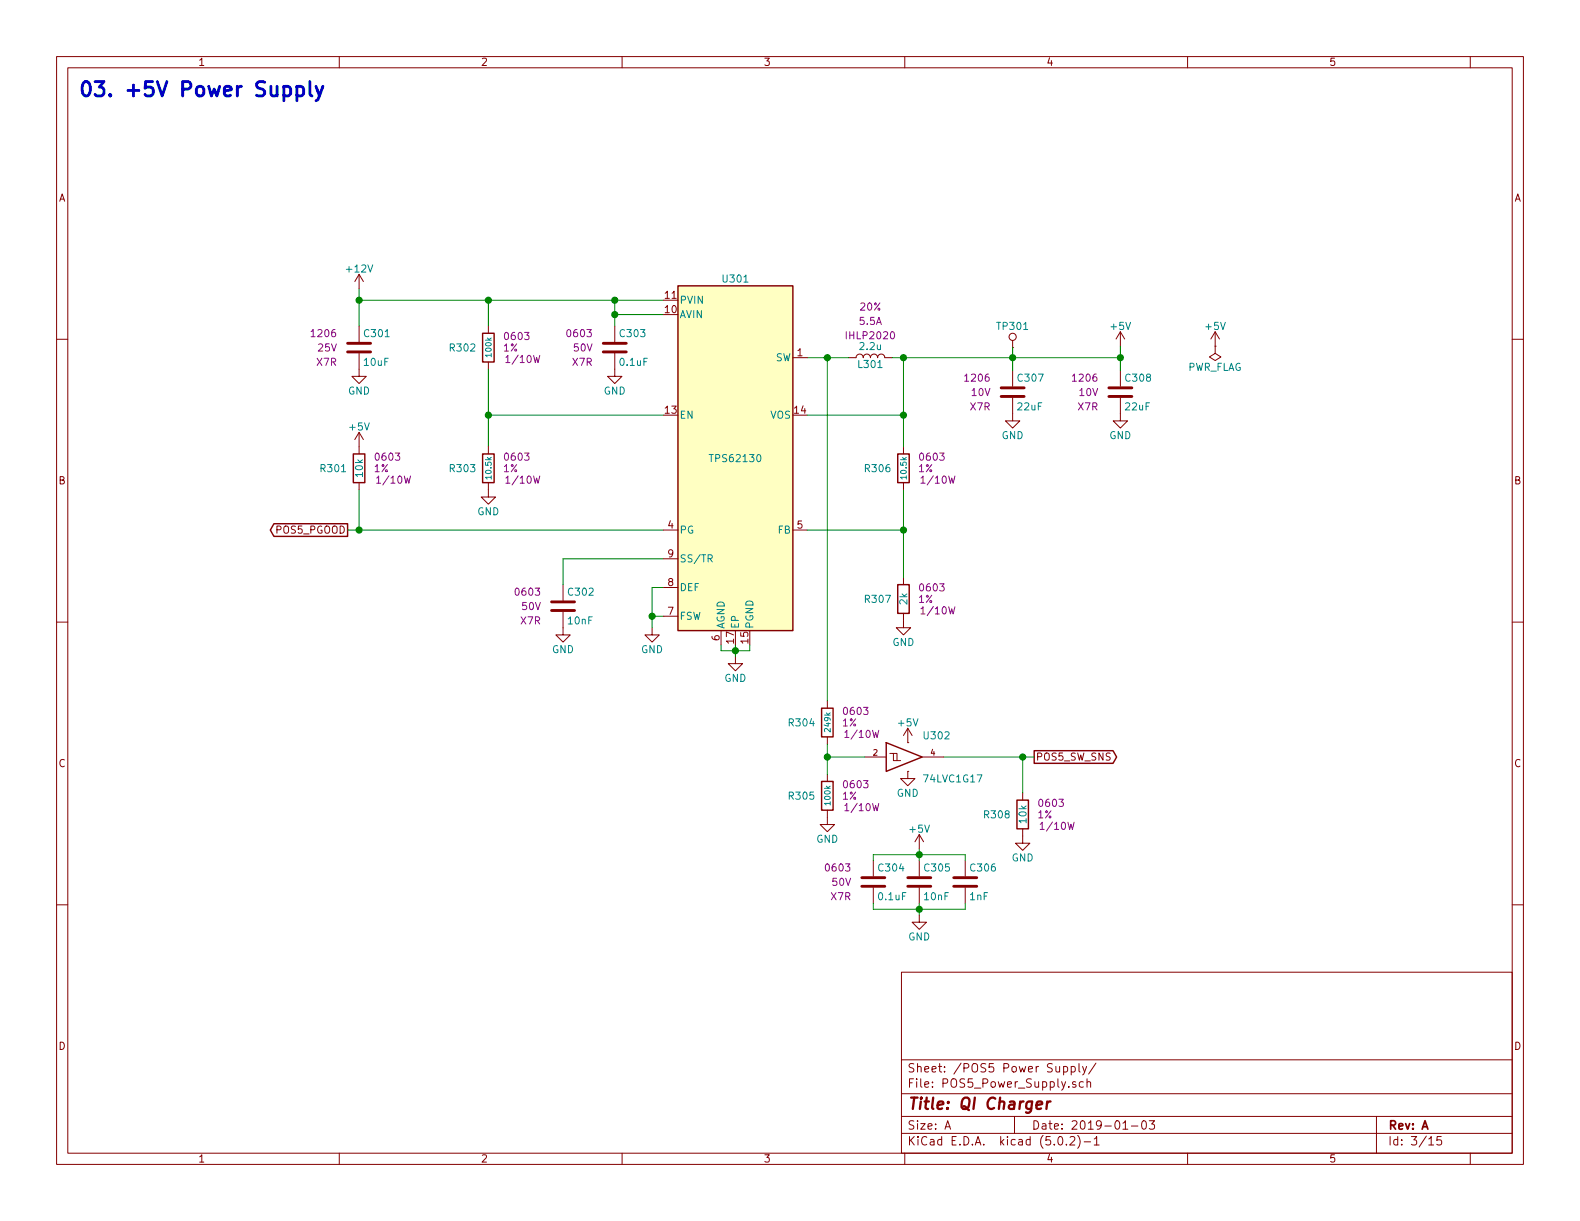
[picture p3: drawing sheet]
EESchema Schematic File Version 4
EELAYER 26 0
EELAYER END
$Descr A 11000 8500
encoding utf-8
Sheet 3 15
Title "QI Charger"
Date "2019-01-03"
Rev "A"
Comp ""
Comment1 ""
Comment2 ""
Comment3 ""
Comment4 ""
$EndDescr
$Comp
L Custom_Library:L_Custom L301
U 1 1
P 6060 2490
F 0 "L301" V 6010 2490 50  0000 C CNN
F 1 "2.2u" V 6135 2490 50  0000 C CNN
F 2 "Inductors_SMD:L_Vishay_IHLP-2020" H 6060 2490 50  0001 C CNN
F 3 "" H 6060 2490 50  0001 C CNN
F 4 "541-1236-1-ND" H 6060 2490 50  0001 C CNN "Digi-Key PN"
F 5 "IHLP2020" V 6210 2490 50  0000 C CNN "display_footprint"
F 6 "5.5A" V 6310 2490 50  0000 C CNN "Ampacity"
F 7 "20%" V 6410 2490 50  0000 C CNN "Tolerance"
	1    6060 2490
	0    -1   -1   0   
$EndComp
Wire Wire Line
	5620 2890 6290 2890
Wire Wire Line
	6290 2890 6290 2490
Wire Wire Line
	6290 2490 6210 2490
$Comp
L Custom_Library:C_Custom C?
U 1 1
P 4280 2420
AR Path="/5BB27BA3/5C26F85F" Ref="C?"  Part="1" 
AR Path="/5BB27B84/5C26F85F" Ref="C?"  Part="1" 
AR Path="/5BB27B24/5C26F85F" Ref="C?"  Part="1" 
AR Path="/5BB27BB5/5C26F85F" Ref="C?"  Part="1" 
AR Path="/5BB27BF7/5C26F85F" Ref="C?"  Part="1" 
AR Path="/5C1DE17A/5C26F85F" Ref="C?"  Part="1" 
AR Path="/5C1E3A0B/5C26F85F" Ref="C?"  Part="1" 
AR Path="/5C1E3A08/5C26F85F" Ref="C303"  Part="1" 
F 0 "C303" H 4305 2520 50  0000 L CNN
F 1 "0.1uF" H 4305 2320 50  0000 L CNN
F 2 "Capacitors_SMD:C_0603" H 4318 2270 50  0001 C CNN
F 3 "" H 4305 2520 50  0001 C CNN
F 4 "0603" H 4130 2520 50  0000 R CNN "display_footprint"
F 5 "50V" H 4130 2420 50  0000 R CNN "Voltage"
F 6 "X7R" H 4130 2320 50  0000 R CNN "Dielectric"
F 7 "490-8020-1-ND" H 4705 2920 60  0001 C CNN "Digi-Key PN"
	1    4280 2420
	1    0    0    -1  
$EndComp
$Comp
L power:GND #PWR0118
U 1 1
P 4280 2570
F 0 "#PWR0118" H 4280 2320 50  0001 C CNN
F 1 "GND" H 4280 2420 50  0000 C CNN
F 2 "" H 4280 2570 50  0001 C CNN
F 3 "" H 4280 2570 50  0001 C CNN
	1    4280 2570
	1    0    0    -1  
$EndComp
Wire Wire Line
	4620 2190 4280 2190
Wire Wire Line
	4280 2190 4280 2270
$Comp
L Custom_Library:C_Custom C301
U 1 1
P 2500 2420
F 0 "C301" H 2525 2520 50  0000 L CNN
F 1 "10uF" H 2525 2320 50  0000 L CNN
F 2 "Capacitors_SMD:C_1206" H 2538 2270 50  0001 C CNN
F 3 "" H 2525 2520 50  0001 C CNN
F 4 "1206" H 2350 2520 50  0000 R CNN "display_footprint"
F 5 "25V" H 2350 2420 50  0000 R CNN "Voltage"
F 6 "X7R" H 2350 2320 50  0000 R CNN "Dielectric"
F 7 "1276-7031-1-ND" H 2925 2920 60  0001 C CNN "Digi-Key PN"
	1    2500 2420
	1    0    0    -1  
$EndComp
$Comp
L power:GND #PWR0119
U 1 1
P 2500 2570
F 0 "#PWR0119" H 2500 2320 50  0001 C CNN
F 1 "GND" H 2500 2420 50  0000 C CNN
F 2 "" H 2500 2570 50  0001 C CNN
F 3 "" H 2500 2570 50  0001 C CNN
	1    2500 2570
	1    0    0    -1  
$EndComp
Wire Wire Line
	4620 2090 4280 2090
Wire Wire Line
	2500 2090 2500 2270
Wire Wire Line
	4280 2190 4280 2090
Connection ~ 4280 2190
$Comp
L power:+12V #PWR0120
U 1 1
P 2500 2010
F 0 "#PWR0120" H 2500 1860 50  0001 C CNN
F 1 "+12V" H 2500 2150 50  0000 C CNN
F 2 "" H 2500 2010 50  0001 C CNN
F 3 "" H 2500 2010 50  0001 C CNN
	1    2500 2010
	1    0    0    -1  
$EndComp
Wire Wire Line
	2500 2010 2500 2090
Connection ~ 2500 2090
$Comp
L Custom_Library:R_Custom R?
U 1 1
P 3400 2420
AR Path="/5BB27BA3/5C28103E" Ref="R?"  Part="1" 
AR Path="/5BB27BF7/5C28103E" Ref="R?"  Part="1" 
AR Path="/5C1DE17A/5C28103E" Ref="R?"  Part="1" 
AR Path="/5C1E3A08/5C28103E" Ref="R302"  Part="1" 
F 0 "R302" H 3320 2420 50  0000 R CNN
F 1 "100k" V 3400 2420 40  0000 C CNN
F 2 "Resistors_SMD:R_0603" H 3400 2420 50  0001 C CNN
F 3 "" H 3400 2420 50  0001 C CNN
F 4 "0603" H 3500 2500 50  0000 L CNN "display_footprint"
F 5 "1%" H 3500 2420 50  0000 L CNN "Tolerance"
F 6 "1/10W" H 3510 2340 50  0000 L CNN "Wattage"
F 7 "A106046CT-ND" H 0   0   50  0001 C CNN "Digi-Key PN"
	1    3400 2420
	1    0    0    -1  
$EndComp
Connection ~ 4280 2090
Wire Wire Line
	3400 2270 3400 2090
Wire Wire Line
	3400 2090 4280 2090
Wire Wire Line
	3400 2570 3400 2890
Wire Wire Line
	3400 2890 4620 2890
$Comp
L power:GND #PWR0121
U 1 1
P 3400 3410
F 0 "#PWR0121" H 3400 3160 50  0001 C CNN
F 1 "GND" H 3400 3260 50  0000 C CNN
F 2 "" H 3400 3410 50  0001 C CNN
F 3 "" H 3400 3410 50  0001 C CNN
	1    3400 3410
	1    0    0    -1  
$EndComp
$Comp
L power:GND #PWR0122
U 1 1
P 5120 4570
F 0 "#PWR0122" H 5120 4320 50  0001 C CNN
F 1 "GND" H 5120 4420 50  0000 C CNN
F 2 "" H 5120 4570 50  0001 C CNN
F 3 "" H 5120 4570 50  0001 C CNN
	1    5120 4570
	1    0    0    -1  
$EndComp
Wire Wire Line
	5120 4570 5120 4530
Wire Wire Line
	5120 4530 5220 4530
Wire Wire Line
	5220 4530 5220 4490
Connection ~ 5120 4530
Wire Wire Line
	5120 4530 5120 4490
Wire Wire Line
	5120 4530 5020 4530
Wire Wire Line
	5020 4530 5020 4490
$Comp
L power:GND #PWR0123
U 1 1
P 4540 4370
F 0 "#PWR0123" H 4540 4120 50  0001 C CNN
F 1 "GND" H 4540 4220 50  0000 C CNN
F 2 "" H 4540 4370 50  0001 C CNN
F 3 "" H 4540 4370 50  0001 C CNN
	1    4540 4370
	1    0    0    -1  
$EndComp
Wire Wire Line
	4540 4370 4540 4290
Wire Wire Line
	4540 4090 4620 4090
Wire Wire Line
	4620 4290 4540 4290
Connection ~ 4540 4290
Wire Wire Line
	4540 4290 4540 4090
$Comp
L Custom_Library:C_Custom C?
U 1 1
P 7050 2730
AR Path="/5C1E3A0B/5C28FDD2" Ref="C?"  Part="1" 
AR Path="/5C1E3A08/5C28FDD2" Ref="C307"  Part="1" 
F 0 "C307" H 7075 2830 50  0000 L CNN
F 1 "22uF" H 7075 2630 50  0000 L CNN
F 2 "Capacitors_SMD:C_1206" H 7088 2580 50  0001 C CNN
F 3 "" H 7075 2830 50  0001 C CNN
F 4 "1206" H 6900 2830 50  0000 R CNN "display_footprint"
F 5 "10V" H 6900 2730 50  0000 R CNN "Voltage"
F 6 "X7R" H 6900 2630 50  0000 R CNN "Dielectric"
F 7 "1276-3148-1-ND" H 7475 3230 60  0001 C CNN "Digi-Key PN"
	1    7050 2730
	1    0    0    -1  
$EndComp
$Comp
L Custom_Library:R_Custom R?
U 1 1
P 2500 3260
AR Path="/5BB27BA3/5C2908D2" Ref="R?"  Part="1" 
AR Path="/5BB27BF7/5C2908D2" Ref="R?"  Part="1" 
AR Path="/5C1DE17A/5C2908D2" Ref="R?"  Part="1" 
AR Path="/5C1E3A08/5C2908D2" Ref="R301"  Part="1" 
F 0 "R301" H 2420 3260 50  0000 R CNN
F 1 "10k" V 2500 3260 50  0000 C CNN
F 2 "Resistors_SMD:R_0603" H 2500 3260 50  0001 C CNN
F 3 "" H 2500 3260 50  0001 C CNN
F 4 "0603" H 2600 3340 50  0000 L CNN "display_footprint"
F 5 "1%" H 2600 3260 50  0000 L CNN "Tolerance"
F 6 "1/10W" H 2610 3180 50  0000 L CNN "Wattage"
F 7 "RHM10KADCT-ND" H 2800 3660 60  0001 C CNN "Digi-Key PN"
	1    2500 3260
	1    0    0    -1  
$EndComp
Wire Wire Line
	2500 2090 3400 2090
Connection ~ 3400 2090
$Comp
L power:+5V #PWR0124
U 1 1
P 2500 3110
F 0 "#PWR0124" H 2500 2960 50  0001 C CNN
F 1 "+5V" H 2500 3250 50  0000 C CNN
F 2 "" H 2500 3110 50  0001 C CNN
F 3 "" H 2500 3110 50  0001 C CNN
	1    2500 3110
	1    0    0    -1  
$EndComp
Wire Wire Line
	3400 2890 3400 3110
Connection ~ 3400 2890
Wire Wire Line
	4620 3690 2500 3690
Wire Wire Line
	2500 3690 2500 3410
Text GLabel 2420 3690 0    50   Output ~ 0
POS5_PGOOD
Wire Wire Line
	2420 3690 2500 3690
Connection ~ 2500 3690
$Comp
L Custom_Library:C_Custom C?
U 1 1
P 3920 4220
AR Path="/5C1D5CD8/5C293FFC" Ref="C?"  Part="1" 
AR Path="/5C1D5CCA/5C293FFC" Ref="C?"  Part="1" 
AR Path="/5C1E3A0B/5C293FFC" Ref="C?"  Part="1" 
AR Path="/5C1E3A08/5C293FFC" Ref="C302"  Part="1" 
F 0 "C302" H 3945 4320 50  0000 L CNN
F 1 "10nF" H 3945 4120 50  0000 L CNN
F 2 "Capacitors_SMD:C_0603" H 3958 4070 50  0001 C CNN
F 3 "" H 3945 4320 50  0001 C CNN
F 4 "0603" H 3770 4320 50  0000 R CNN "display_footprint"
F 5 "50V" H 3770 4220 50  0000 R CNN "Voltage"
F 6 "X7R" H 3770 4120 50  0000 R CNN "Dielectric"
F 7 "1276-1921-1-ND" H 0   0   50  0001 C CNN "Digi-Key PN"
	1    3920 4220
	1    0    0    -1  
$EndComp
$Comp
L power:GND #PWR0125
U 1 1
P 3920 4370
F 0 "#PWR0125" H 3920 4120 50  0001 C CNN
F 1 "GND" H 3920 4220 50  0000 C CNN
F 2 "" H 3920 4370 50  0001 C CNN
F 3 "" H 3920 4370 50  0001 C CNN
	1    3920 4370
	1    0    0    -1  
$EndComp
Wire Wire Line
	3920 4070 3920 3890
Wire Wire Line
	3920 3890 4620 3890
$Comp
L Custom_Library:R_Custom R?
U 1 1
P 6290 3260
AR Path="/5BB27BA3/5C2959E0" Ref="R?"  Part="1" 
AR Path="/5BB27BF7/5C2959E0" Ref="R?"  Part="1" 
AR Path="/5C1DE17A/5C2959E0" Ref="R?"  Part="1" 
AR Path="/5C1E3A08/5C2959E0" Ref="R306"  Part="1" 
F 0 "R306" H 6210 3260 50  0000 R CNN
F 1 "10.5k" V 6290 3260 40  0000 C CNN
F 2 "Resistors_SMD:R_0603" H 6290 3260 50  0001 C CNN
F 3 "" H 6290 3260 50  0001 C CNN
F 4 "0603" H 6390 3340 50  0000 L CNN "display_footprint"
F 5 "1%" H 6390 3260 50  0000 L CNN "Tolerance"
F 6 "1/10W" H 6400 3180 50  0000 L CNN "Wattage"
F 7 "311-10.5KHRCT-ND" H 0   0   50  0001 C CNN "Digi-Key PN"
	1    6290 3260
	1    0    0    -1  
$EndComp
$Comp
L Custom_Library:R_Custom R?
U 1 1
P 6290 4170
AR Path="/5BB27BA3/5C295A52" Ref="R?"  Part="1" 
AR Path="/5BB27BF7/5C295A52" Ref="R?"  Part="1" 
AR Path="/5C1DE17A/5C295A52" Ref="R?"  Part="1" 
AR Path="/5C1E3A08/5C295A52" Ref="R307"  Part="1" 
F 0 "R307" H 6210 4170 50  0000 R CNN
F 1 "2k" V 6290 4170 50  0000 C CNN
F 2 "Resistors_SMD:R_0603" H 6290 4170 50  0001 C CNN
F 3 "" H 6290 4170 50  0001 C CNN
F 4 "0603" H 6390 4250 50  0000 L CNN "display_footprint"
F 5 "1%" H 6390 4170 50  0000 L CNN "Tolerance"
F 6 "1/10W" H 6400 4090 50  0000 L CNN "Wattage"
F 7 "311-2.00KHRCT-ND" H 0   0   50  0001 C CNN "Digi-Key PN"
	1    6290 4170
	1    0    0    -1  
$EndComp
$Comp
L power:GND #PWR0126
U 1 1
P 6290 4320
F 0 "#PWR0126" H 6290 4070 50  0001 C CNN
F 1 "GND" H 6290 4170 50  0000 C CNN
F 2 "" H 6290 4320 50  0001 C CNN
F 3 "" H 6290 4320 50  0001 C CNN
	1    6290 4320
	1    0    0    -1  
$EndComp
Wire Wire Line
	6290 3690 5620 3690
Wire Wire Line
	6290 3690 6290 3410
Connection ~ 6290 3690
Wire Wire Line
	6290 3110 6290 2890
Connection ~ 6290 2890
Wire Wire Line
	6290 3690 6290 4020
$Comp
L power:GND #PWR0127
U 1 1
P 7050 2880
F 0 "#PWR0127" H 7050 2630 50  0001 C CNN
F 1 "GND" H 7050 2730 50  0000 C CNN
F 2 "" H 7050 2880 50  0001 C CNN
F 3 "" H 7050 2880 50  0001 C CNN
	1    7050 2880
	1    0    0    -1  
$EndComp
Wire Wire Line
	7050 2580 7050 2490
Wire Wire Line
	7050 2490 6290 2490
Connection ~ 6290 2490
$Comp
L power:+5V #PWR0128
U 1 1
P 7800 2410
F 0 "#PWR0128" H 7800 2260 50  0001 C CNN
F 1 "+5V" H 7800 2550 50  0000 C CNN
F 2 "" H 7800 2410 50  0001 C CNN
F 3 "" H 7800 2410 50  0001 C CNN
	1    7800 2410
	1    0    0    -1  
$EndComp
$Comp
L Custom_Library:C_Custom C?
U 1 1
P 7800 2730
AR Path="/5C1E3A0B/5C29AF9B" Ref="C?"  Part="1" 
AR Path="/5C1E3A08/5C29AF9B" Ref="C308"  Part="1" 
F 0 "C308" H 7825 2830 50  0000 L CNN
F 1 "22uF" H 7825 2630 50  0000 L CNN
F 2 "Capacitors_SMD:C_1206" H 7838 2580 50  0001 C CNN
F 3 "" H 7825 2830 50  0001 C CNN
F 4 "1206" H 7650 2830 50  0000 R CNN "display_footprint"
F 5 "10V" H 7650 2730 50  0000 R CNN "Voltage"
F 6 "X7R" H 7650 2630 50  0000 R CNN "Dielectric"
F 7 "1276-3148-1-ND" H 8225 3230 60  0001 C CNN "Digi-Key PN"
	1    7800 2730
	1    0    0    -1  
$EndComp
$Comp
L power:GND #PWR0129
U 1 1
P 7800 2880
F 0 "#PWR0129" H 7800 2630 50  0001 C CNN
F 1 "GND" H 7800 2730 50  0000 C CNN
F 2 "" H 7800 2880 50  0001 C CNN
F 3 "" H 7800 2880 50  0001 C CNN
	1    7800 2880
	1    0    0    -1  
$EndComp
Wire Wire Line
	7050 2490 7800 2490
Wire Wire Line
	7800 2490 7800 2580
Connection ~ 7050 2490
Wire Wire Line
	7800 2410 7800 2490
Connection ~ 7800 2490
$Comp
L Custom_Library:R_Custom R?
U 1 1
P 3400 3260
AR Path="/5BB27BA3/5C29F0DE" Ref="R?"  Part="1" 
AR Path="/5BB27BF7/5C29F0DE" Ref="R?"  Part="1" 
AR Path="/5C1DE17A/5C29F0DE" Ref="R?"  Part="1" 
AR Path="/5C1E3A08/5C29F0DE" Ref="R303"  Part="1" 
F 0 "R303" H 3320 3260 50  0000 R CNN
F 1 "10.5k" V 3400 3260 40  0000 C CNN
F 2 "Resistors_SMD:R_0603" H 3400 3260 50  0001 C CNN
F 3 "" H 3400 3260 50  0001 C CNN
F 4 "0603" H 3500 3340 50  0000 L CNN "display_footprint"
F 5 "1%" H 3500 3260 50  0000 L CNN "Tolerance"
F 6 "1/10W" H 3510 3180 50  0000 L CNN "Wattage"
F 7 "311-10.5KHRCT-ND" H 0   0   50  0001 C CNN "Digi-Key PN"
	1    3400 3260
	1    0    0    -1  
$EndComp
$Comp
L Custom_Library:R_Custom R?
U 1 1
P 5760 5030
AR Path="/5BB27BA3/5C25C1EC" Ref="R?"  Part="1" 
AR Path="/5BB27BF7/5C25C1EC" Ref="R?"  Part="1" 
AR Path="/5C1DE17A/5C25C1EC" Ref="R?"  Part="1" 
AR Path="/5C1E3A08/5C25C1EC" Ref="R304"  Part="1" 
F 0 "R304" H 5680 5030 50  0000 R CNN
F 1 "249k" V 5760 5030 40  0000 C CNN
F 2 "Resistors_SMD:R_0603" H 5760 5030 50  0001 C CNN
F 3 "" H 5760 5030 50  0001 C CNN
F 4 "0603" H 5860 5110 50  0000 L CNN "display_footprint"
F 5 "1%" H 5860 5030 50  0000 L CNN "Tolerance"
F 6 "1/10W" H 5870 4950 50  0000 L CNN "Wattage"
F 7 "RMCF0603FT249KCT-ND" H 0   0   50  0001 C CNN "Digi-Key PN"
	1    5760 5030
	1    0    0    -1  
$EndComp
$Comp
L Custom_Library:R_Custom R?
U 1 1
P 5760 5540
AR Path="/5BB27BA3/5C25C1FA" Ref="R?"  Part="1" 
AR Path="/5BB27BF7/5C25C1FA" Ref="R?"  Part="1" 
AR Path="/5C1DE17A/5C25C1FA" Ref="R?"  Part="1" 
AR Path="/5C1E3A08/5C25C1FA" Ref="R305"  Part="1" 
F 0 "R305" H 5680 5540 50  0000 R CNN
F 1 "100k" V 5760 5540 40  0000 C CNN
F 2 "Resistors_SMD:R_0603" H 5760 5540 50  0001 C CNN
F 3 "" H 5760 5540 50  0001 C CNN
F 4 "0603" H 5860 5620 50  0000 L CNN "display_footprint"
F 5 "1%" H 5860 5540 50  0000 L CNN "Tolerance"
F 6 "1/10W" H 5870 5460 50  0000 L CNN "Wattage"
F 7 "A106046CT-ND" H 0   0   50  0001 C CNN "Digi-Key PN"
	1    5760 5540
	1    0    0    -1  
$EndComp
Wire Wire Line
	5760 5180 5760 5270
$Comp
L Custom_Library:74LVC1G17_Power U302
U 1 1
P 6320 5270
F 0 "U302" H 6420 5420 50  0000 L CNN
F 1 "74LVC1G17" H 6420 5120 50  0000 L CNN
F 2 "TO_SOT_Packages_SMD:SOT-353_SC-70-5" H 6320 5270 50  0001 C CNN
F 3 "http://www.ti.com/lit/sg/scyt129e/scyt129e.pdf" H 6420 5420 50  0001 C CNN
F 4 "296-11934-1-ND" H 6320 5270 50  0001 C CNN "Digi-Key PN"
	1    6320 5270
	1    0    0    -1  
$EndComp
$Comp
L power:GND #PWR0130
U 1 1
P 6320 5370
F 0 "#PWR0130" H 6320 5120 50  0001 C CNN
F 1 "GND" H 6320 5220 50  0000 C CNN
F 2 "" H 6320 5370 50  0001 C CNN
F 3 "" H 6320 5370 50  0001 C CNN
	1    6320 5370
	1    0    0    -1  
$EndComp
$Comp
L power:+5V #PWR0131
U 1 1
P 6320 5170
F 0 "#PWR0131" H 6320 5020 50  0001 C CNN
F 1 "+5V" H 6320 5310 50  0000 C CNN
F 2 "" H 6320 5170 50  0001 C CNN
F 3 "" H 6320 5170 50  0001 C CNN
	1    6320 5170
	1    0    0    -1  
$EndComp
$Comp
L power:GND #PWR0132
U 1 1
P 5760 5690
F 0 "#PWR0132" H 5760 5440 50  0001 C CNN
F 1 "GND" H 5760 5540 50  0000 C CNN
F 2 "" H 5760 5690 50  0001 C CNN
F 3 "" H 5760 5690 50  0001 C CNN
	1    5760 5690
	1    0    0    -1  
$EndComp
Wire Wire Line
	6020 5270 5760 5270
Connection ~ 5760 5270
Wire Wire Line
	5760 5270 5760 5390
$Comp
L Custom_Library:R_Custom R?
U 1 1
P 7120 5670
AR Path="/5BB27BA3/5C268247" Ref="R?"  Part="1" 
AR Path="/5BB27BF7/5C268247" Ref="R?"  Part="1" 
AR Path="/5C1DE17A/5C268247" Ref="R?"  Part="1" 
AR Path="/5C1E3A08/5C268247" Ref="R308"  Part="1" 
F 0 "R308" H 7040 5670 50  0000 R CNN
F 1 "10k" V 7120 5670 50  0000 C CNN
F 2 "Resistors_SMD:R_0603" H 7120 5670 50  0001 C CNN
F 3 "" H 7120 5670 50  0001 C CNN
F 4 "0603" H 7220 5750 50  0000 L CNN "display_footprint"
F 5 "1%" H 7220 5670 50  0000 L CNN "Tolerance"
F 6 "1/10W" H 7230 5590 50  0000 L CNN "Wattage"
F 7 "RHM10KADCT-ND" H 7420 6070 60  0001 C CNN "Digi-Key PN"
	1    7120 5670
	1    0    0    -1  
$EndComp
$Comp
L power:GND #PWR0133
U 1 1
P 7120 5820
F 0 "#PWR0133" H 7120 5570 50  0001 C CNN
F 1 "GND" H 7120 5670 50  0000 C CNN
F 2 "" H 7120 5820 50  0001 C CNN
F 3 "" H 7120 5820 50  0001 C CNN
	1    7120 5820
	1    0    0    -1  
$EndComp
Wire Wire Line
	7120 5520 7120 5270
Wire Wire Line
	7120 5270 6570 5270
$Comp
L Custom_Library:C_Custom C?
U 1 1
P 6080 6140
AR Path="/5C1D5CD8/5C269D78" Ref="C?"  Part="1" 
AR Path="/5C1D5CCA/5C269D78" Ref="C?"  Part="1" 
AR Path="/5C1E3A08/5C269D78" Ref="C304"  Part="1" 
F 0 "C304" H 6105 6240 50  0000 L CNN
F 1 "0.1uF" H 6105 6040 50  0000 L CNN
F 2 "Capacitors_SMD:C_0603" H 6118 5990 50  0001 C CNN
F 3 "" H 6105 6240 50  0001 C CNN
F 4 "0603" H 5930 6240 50  0000 R CNN "display_footprint"
F 5 "50V" H 5930 6140 50  0000 R CNN "Voltage"
F 6 "X7R" H 5930 6040 50  0000 R CNN "Dielectric"
F 7 "311-1344-1-ND" H 6505 6640 60  0001 C CNN "Digi-Key PN"
	1    6080 6140
	1    0    0    -1  
$EndComp
$Comp
L Custom_Library:C_Custom C?
U 1 1
P 6400 6140
AR Path="/5C1D5CD8/5C269D82" Ref="C?"  Part="1" 
AR Path="/5C1D5CCA/5C269D82" Ref="C?"  Part="1" 
AR Path="/5C1E3A08/5C269D82" Ref="C305"  Part="1" 
F 0 "C305" H 6425 6240 50  0000 L CNN
F 1 "10nF" H 6425 6040 50  0000 L CNN
F 2 "Capacitors_SMD:C_0603" H 6438 5990 50  0001 C CNN
F 3 "" H 6425 6240 50  0001 C CNN
F 4 "0603" H 6250 6240 50  0001 R CNN "display_footprint"
F 5 "50V" H 6250 6140 50  0001 R CNN "Voltage"
F 6 "X7R" H 6250 6040 50  0001 R CNN "Dielectric"
F 7 "1276-1921-1-ND" H 0   0   50  0001 C CNN "Digi-Key PN"
	1    6400 6140
	1    0    0    -1  
$EndComp
$Comp
L Custom_Library:C_Custom C?
U 1 1
P 6720 6140
AR Path="/5C1D5CD8/5C269D8C" Ref="C?"  Part="1" 
AR Path="/5C1D5CCA/5C269D8C" Ref="C?"  Part="1" 
AR Path="/5C1E3A08/5C269D8C" Ref="C306"  Part="1" 
F 0 "C306" H 6745 6240 50  0000 L CNN
F 1 "1nF" H 6745 6040 50  0000 L CNN
F 2 "Capacitors_SMD:C_0603" H 6758 5990 50  0001 C CNN
F 3 "" H 6745 6240 50  0001 C CNN
F 4 "0603" H 6570 6240 50  0001 R CNN "display_footprint"
F 5 "50V" H 6570 6140 50  0001 R CNN "Voltage"
F 6 "X7R" H 6570 6040 50  0001 R CNN "Dielectric"
F 7 "1276-1018-1-ND" H 0   0   50  0001 C CNN "Digi-Key PN"
	1    6720 6140
	1    0    0    -1  
$EndComp
$Comp
L power:+5V #PWR?
U 1 1
P 6400 5910
AR Path="/5C1D5CCA/5C269D93" Ref="#PWR?"  Part="1" 
AR Path="/5C1E3A08/5C269D93" Ref="#PWR0134"  Part="1" 
F 0 "#PWR0134" H 6400 5760 50  0001 C CNN
F 1 "+5V" H 6400 6050 50  0000 C CNN
F 2 "" H 6400 5910 50  0001 C CNN
F 3 "" H 6400 5910 50  0001 C CNN
	1    6400 5910
	1    0    0    -1  
$EndComp
Wire Wire Line
	6400 5910 6400 5950
Wire Wire Line
	6400 5950 6080 5950
Wire Wire Line
	6080 5950 6080 5990
Connection ~ 6400 5950
Wire Wire Line
	6400 5950 6400 5990
Wire Wire Line
	6400 5950 6720 5950
Wire Wire Line
	6720 5950 6720 5990
Wire Wire Line
	6400 6370 6400 6330
Wire Wire Line
	6400 6330 6080 6330
Wire Wire Line
	6080 6330 6080 6290
Connection ~ 6400 6330
Wire Wire Line
	6400 6330 6400 6290
Wire Wire Line
	6400 6330 6720 6330
Wire Wire Line
	6720 6330 6720 6290
$Comp
L power:GND #PWR?
U 1 1
P 6400 6370
AR Path="/5C1D5CCA/5C269DA7" Ref="#PWR?"  Part="1" 
AR Path="/5C1E3A08/5C269DA7" Ref="#PWR0135"  Part="1" 
F 0 "#PWR0135" H 6400 6120 50  0001 C CNN
F 1 "GND" H 6400 6220 50  0000 C CNN
F 2 "" H 6400 6370 50  0001 C CNN
F 3 "" H 6400 6370 50  0001 C CNN
	1    6400 6370
	1    0    0    -1  
$EndComp
Text GLabel 7200 5270 2    50   Output ~ 0
POS5_SW_SNS
Wire Wire Line
	7200 5270 7120 5270
Connection ~ 7120 5270
Wire Wire Line
	5620 2490 5760 2490
Wire Wire Line
	5760 4880 5760 2490
Connection ~ 5760 2490
Wire Wire Line
	5760 2490 5910 2490
$Comp
L Custom_Library:TPS62130 U301
U 1 1
P 5120 3190
F 0 "U301" H 5120 4440 50  0000 C CNN
F 1 "TPS62130" H 5120 3190 50  0000 C CNN
F 2 "Housings_DFN_QFN:QFN-16-1EP_3x3mm_Pitch0.5mm" H 5120 3190 50  0001 C CNN
F 3 "http://www.ti.com/lit/ds/symlink/tps62130.pdf" H 5120 3190 50  0001 C CNN
F 4 "296-37878-1-ND" H 5020 3190 50  0001 C CNN "Digi-Key PN"
	1    5120 3190
	1    0    0    -1  
$EndComp
$Comp
L power:+5V #PWR0382
U 1 1
P 8460 2410
F 0 "#PWR0382" H 8460 2260 50  0001 C CNN
F 1 "+5V" H 8460 2550 50  0000 C CNN
F 2 "" H 8460 2410 50  0001 C CNN
F 3 "" H 8460 2410 50  0001 C CNN
	1    8460 2410
	1    0    0    -1  
$EndComp
$Comp
L power:PWR_FLAG #FLG0105
U 1 1
P 8460 2410
F 0 "#FLG0105" H 8460 2485 50  0001 C CNN
F 1 "PWR_FLAG" H 8460 2560 50  0000 C CNN
F 2 "" H 8460 2410 50  0001 C CNN
F 3 "~" H 8460 2410 50  0001 C CNN
	1    8460 2410
	-1   0    0    1   
$EndComp
$Comp
L Custom_Library:TP TP?
U 1 1
P 7050 2420
AR Path="/5C1D5CD8/5C3650A7" Ref="TP?"  Part="1" 
AR Path="/5C1D5C9E/5C3650A7" Ref="TP?"  Part="1" 
AR Path="/5C1E3A08/5C3650A7" Ref="TP301"  Part="1" 
F 0 "TP301" H 7050 2570 50  0000 C CNN
F 1 "TP" H 7050 2570 50  0001 C CNN
F 2 "Custom Footprints Library:Test_Point" H 7050 2420 60  0001 C CNN
F 3 "" H 7050 2420 60  0000 C CNN
	1    7050 2420
	1    0    0    -1  
$EndComp
Wire Wire Line
	7050 2420 7050 2490
Text Notes 540  690  0    100  ~ 20
03. +5V Power Supply
$EndSCHEMATC
